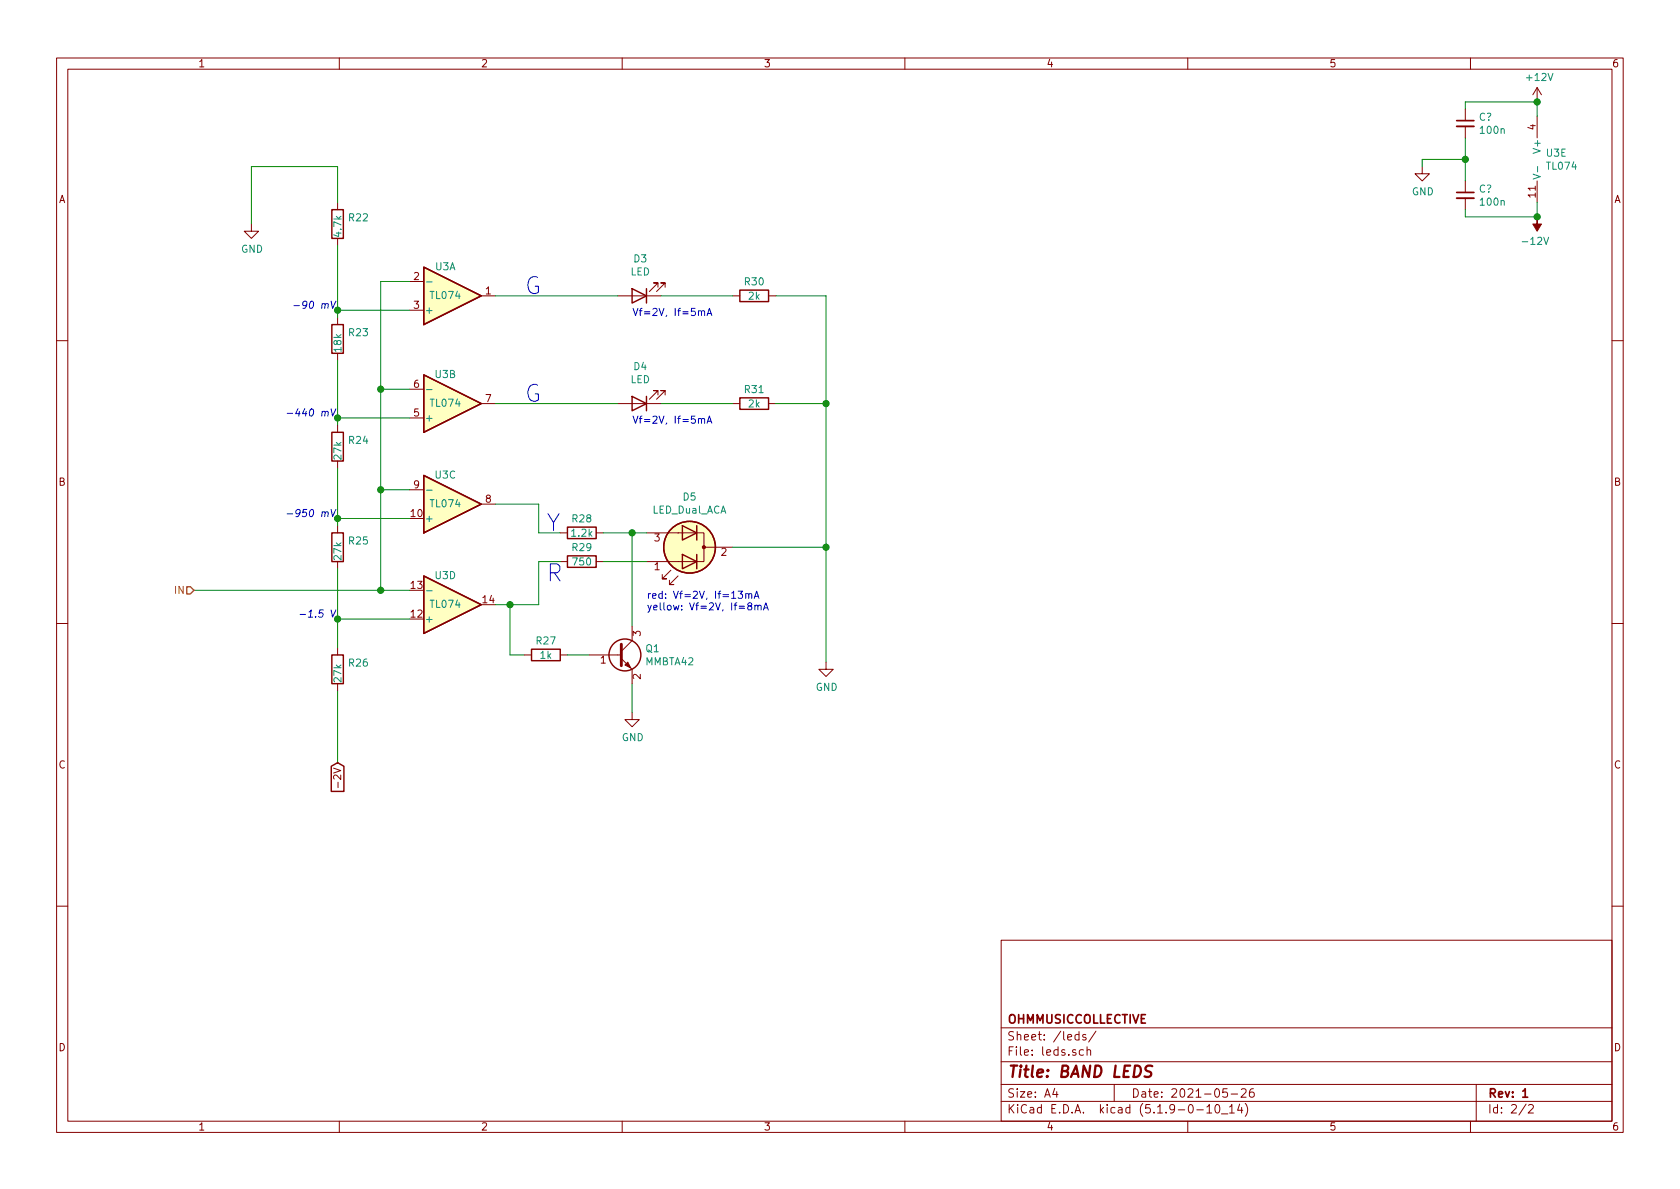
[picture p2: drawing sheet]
<svg xmlns="http://www.w3.org/2000/svg" width="297mm" height="210mm" viewBox="0 0 297 210" stroke-linecap="round" stroke-linejoin="round" font-family="sans-serif">
<g fill="none" stroke="#840000" stroke-width=".18">
<path d="M10 10.3h277v189.9h-277zM12 12.2h273v186.1h-273zM60 10.3v1.9M110 10.3v1.9M160 10.3v1.9M210 10.3v1.9M259.1 19.3v2M260 10.3v1.9M271.8 15.5l-.8 1.3M271.8 15.5v2.5M271.8 15.5l.7 1.3M44.4 39.6v1.3h1.3l-1.3 1.3-1.2-1.3h1.2"/>
<path d="M59.7 35.8v1.3M251.5 29.5v1.2h1.2l-1.2 1.3-1.3-1.3h1.3M259.1 22.3v2.1M259.1 32v2M259.1 35v2.1M271.8 20.6v3.8M271.8 32v3.8M59.7 42.2v1.2M59.7 56.1v1.3M72.4 49.8h2.5M72.4 54.9h2.5M85.1 52.3h2.5"/>
<path d="M109.2 52.3h7.6M116.3 50.8v-.8h-.7h.7l-1.5 1.6M117.6 50.8v-.8h-.8h.8l-1.5 1.6M129.5 52.3h1.3M135.9 52.3h1.3M10 60.2h2M59.7 62.5v1.2M59.7 75.2v1.2M72.4 73.9h2.5M72.4 68.8h2.5M85.1 71.4h2.5M109.2 71.4h7.6"/>
<path d="M116.3 69.8v-.7h-.7h.7l-1.5 1.5M117.6 69.8v-.7h-.8h.8l-1.5 1.5M129.5 71.4h1.3M135.9 71.4h1.3M285 60.2h2M59.7 81.5v1.3M59.7 93v1.2M59.7 99.3v1.3M72.4 86.6h2.5M85.1 89.1h2.5M105.4 94.2h1.3M105.4 99.3h1.3"/>
<path d="M114.3 94.2h5.7M114.3 99.3h5.7M119.9 94.2h4.6v5.1h-4.6M124.5 96.8h5M10 110.3h2M59.7 114.5v1.3M92.7 115.8h1.3M99.1 115.8h1.2M104.1 115.8h5.8M109.9 116.5l1.9 1.9v2.5M111.8 110.7v2.6l-1.9 1.9M118.6 100.8l-1.5 1.6h.8h-.8v-.8"/>
<path d="M119.9 101.8l-1.5 1.6h.7h-.7v-.8M146 117.1v1.3h1.3l-1.3 1.2-1.2-1.2h1.2M285 110.3h2M59.7 120.9v1.3M59.8 138.3v1M111.8 126v1.2h1.2l-1.2 1.3-1.3-1.3h1.3M10 160.2h2M177 166.3h108v32h-108zM285 160.2h2M60 198.3v1.9M110 198.3v1.9M160 198.3v1.9"/>
<path d="M177 194.8h108M177 191.8h108M177 187.8h108M177 181.8h108M186.5 192.5l-.4 1h1M186.8 193v1M190.8 183l-.5-.1-.2 .3v.6l.2 .1 .5-.1M190.8 182.4v1.5M191.6 185.7l-.5-.1-.3 .3 .1 .6 .2 .1 .5-.1M192 183l-.4-.1-.2 .2 .1 .3 .5 .1v.3h-.6M192.2 185.7l.2-.1 .4 .1v.9M192.2 185.1v1.5"/>
<path d="M193.8 182.3l-1.3 2M197 191.8v3M210 198.3v1.9M211.6 196.3h1.2M213.4 195.8l.4-.5v1.5M213.4 196.8h.8M215 195.4l.3-.1a.94 .94 0 0 1 0 1.5 .8 .8 0 0 1-.6-.6 .8 .8 0 0 1 .3-.8zM216 197h1.1M217 192.5h-.7l-.1 .7 .2-.1 .5 .1 .1 .2v.5l-.2 .1-.6-.1M217.4 195.8l.4-.5v1.5M217.4 196.8h.8M217.7 193.5h1.1"/>
<path d="M219.2 195.2l-.4 1.1h.9M219.5 192.7l.2-.2h.3l.3 .2v.3v.2l-.9 .8h.9M219.5 195.8v1M220.2 195.1a1.71 1.71 0 0 1 0 2.3M221.6 192.5a.59 .59 0 0 0-.7 .7l.1 .7 .2 .1 .5-.1 .1-.5-.2-.2-.4-.1-.3 .3M260 198.3v1.9M261 191.8v6.5M269.8 195.2l-1.2 2M270.3 195.5l.2-.2h.3l.3 .5-.9 1h.9"/>
</g>
<path d="M257.6 34h3M257.6 21.3h3M269.2 193l.5-.5v1.5M269.2 194h.9" fill="none" stroke="#840000" stroke-width=".3"/>
<path d="M203.7 188.5l-.2-.1-.7 .1a.46 .46 0 0 0-.3 .5 .46 .46 0 0 0 .4 .4l.3 .1a.48 .48 0 0 1 .4 .5 .48 .48 0 0 1-.5 .4l-.7-.1" fill="none" stroke="#840000" stroke-width=".41"/>
<g fill="none" stroke="#840000" stroke-width=".25">
<path d="M58.7 37.1h2v5.1h-2zM58.7 57.4h2v5.1h-2zM74.9 47.2l10.2 5.1-10.2 5.1zM111.8 51l2.5 1.3-2.5 1.3zM114.3 51v2.6M130.8 51.3h5.1v2h-5.1zM58.7 76.4h2v5.1h-2zM74.9 66.3l10.2 5.1-10.2 5zM111.8 70.1l2.5 1.3-2.5 1.2zM114.3 70.1v2.5M130.8 70.4h5.1v2h-5.1zM58.7 94.2h2v5.1h-2z"/>
<path d="M74.9 84.1l10.2 5-10.2 5.1zM100.3 98.3h5.1v2h-5.1zM100.3 93.2h5.1v2h-5.1zM120.6 93l2.6 1.2-2.6 1.3zM120.6 98l2.6 1.3-2.6 1.3zM123.2 93v2.5M123.2 98v2.6M58.7 115.8h2v5.1h-2zM74.9 101.8l10.2 5.1-10.2 5.1zM94 114.8h5.1v2h-5.1zM58.6 135.5l1.1-.6 1.1 .6v4.4h-2.2z"/>
<circle cx="121.9" cy="96.8" r="4.6"/>
<circle cx="110.5" cy="115.8" r="2.82"/>
</g>
<g fill="#ffffc2" stroke="#ffffc2" stroke-width=".18">
<path d="M74.9 47.2l10.2 5.1-10.2 5.1z"/>
<path d="M74.9 66.3l10.2 5.1-10.2 5z"/>
<path d="M74.9 84.1l10.2 5-10.2 5.1z"/>
<path d="M74.9 101.8l10.2 5.1-10.2 5.1z"/>
<circle cx="121.9" cy="96.8" r="4.6"/>
</g>
<path d="M271.1 30.8l1.2 .4-1.2 .5M271.9 29.4v1M75.4 49.9h1M75.4 68.9h1M75.4 86.7h1M75.4 104.5h1" fill="none" stroke="#008484" stroke-width=".18"/>
<path d="M257.6 35h3M257.6 22.3h3" fill="none" stroke="#840000" stroke-width=".33"/>
<g fill="#840000" stroke="#840000" stroke-width=".18">
<path d="M110.5 117.6l.5-.5 .5 1z"/>
<path d="M271.8 38.3v1.3h.7l-.7 1.3-.8-1.3h.8z"/>
<circle cx="124.5" cy="96.8" r=".28"/>
</g>
<path d="M109.9 113.9v3.8" fill="none" stroke="#840000" stroke-width=".51"/>
<g fill="none" stroke="#008400" stroke-width=".18">
<path d="M259.1 19.3v-1.3h12.7v2.6M59.7 35.8v-6.3h-15.3v10.1M259.1 24.4v7.6M259.1 28.2h-7.6v1.3M271.8 35.8v2.5h-12.7v-1.2M59.7 43.4v12.7M59.7 54.9h12.7M72.4 49.8h-5.1v54.6M87.6 52.3h21.6M116.8 52.3h12.7M137.2 52.3h8.8v64.8M59.7 63.7v11.5"/>
<path d="M59.7 73.9h12.7M67.3 68.8h5.1M87.6 71.4h21.6M116.8 71.4h12.7M137.2 71.4h8.8M59.7 82.8v10.2M59.7 91.7h12.7M67.3 86.6h5.1M87.6 89.1h7.6v5.1M99.1 99.3h-3.9v7.6h-7.6M106.7 94.2h7.6M106.7 99.3h7.6"/>
<path d="M111.8 94.2v16.5M129.5 96.8h16.5M34.3 104.4h38.1M59.7 100.6v13.9M59.7 109.5h12.7M90.2 106.9v8.9h2.5M100.3 115.8h3.8M59.7 122.2v12.7M111.8 120.9v5.1"/>
</g>
<path d="M33 103.8h.7l.6 .6-.6 .6h-.7z" fill="none" stroke="#848400" stroke-width=".25"/>
<g fill="none" stroke="#0000c2" stroke-width=".18">
<path d="M52 54h.9M123.5 55.1l.2-.1h.3v.8M124 55.1l.2-.1h.3l.1 .8M125 55.8l.4-1.3 .5 1.3M125.1 55.4h.6M50.8 73.1h.9M52.7 72.3l-.4 .8h.8M123.5 74.1l.2-.1 .3 .1v.7M124 74.2l.2-.2 .3 .1 .1 .7M125 74.8l.4-1.2 .5 1.2M125.1 74.5h.6M50.8 90.9h.9"/>
<path d="M53 90.6l-.2 .3-.4-.1-.1-.2 .1-.4 .5-.1 .2 .2-.1 .5-.2 .4-.5 .2M53.1 108.7h.9M54.5 109.1h.7M130.5 104.5h.8l-.4 .5 .3 .2v.5l-.1 .1-.6-.1M131.9 105.1l.1-.1h.3l.1 .8M131.9 105v.8M132.4 105.2l.2-.2h.3v.8M132.4 107.2l-.1-.2v-.3l.1-.1 .4 .1 .1 .3-.6 .2-.1 .2v.2l.2 .3 .4-.1 .1-.2v-.3l-.2-.1M133.3 105.8l.5-1.3 .4 1.3M133.5 107.2l.2-.2 .3 .1v.8M133.5 105.5h.6M133.5 107v.9"/>
<path d="M134 107.2l.2-.2 .3 .1 .1 .8M135 107.9l.4-1.3 .4 1.3M135.1 107.5h.6"/>
</g>
<g fill="#008400" stroke="#008400" stroke-width=".25">
<circle cx="111.8" cy="94.2" r=".51"/>
<circle cx="90.2" cy="106.9" r=".51"/>
<circle cx="67.3" cy="104.4" r=".51"/>
<circle cx="67.3" cy="68.8" r=".51"/>
<circle cx="271.8" cy="18" r=".51"/>
<circle cx="59.7" cy="54.9" r=".51"/>
<circle cx="271.8" cy="38.3" r=".51"/>
<circle cx="59.7" cy="73.9" r=".51"/>
<circle cx="59.7" cy="91.7" r=".51"/>
<circle cx="59.7" cy="109.5" r=".51"/>
<circle cx="146.1" cy="71.4" r=".51"/>
<circle cx="259.1" cy="28.2" r=".51"/>
<circle cx="146.1" cy="96.8" r=".51"/>
<circle cx="67.3" cy="86.6" r=".51"/>
</g>
<g font-size="4.2" fill="#0000c2">
<text x="92.7" y="52.1">G</text>
<text x="92.7" y="71.1">G</text>
<text x="96.5" y="94">Y</text>
<text x="96.5" y="102.9">R</text>
</g>
<text font-size="2.8" fill="#840000" x="178" y="190.5">Title: BAND LEDS</text>
<g font-size="2.1" fill="#840000">
<text x="178" y="184">Sheet: /leds/</text>
<text x="178" y="181">OHMMUSICCOLLECTIVE</text>
<text x="178" y="186.7">File: leds.sch</text>
<text x="178" y="196.9">KiCad E.D.A. kicad (5.1.9-0-10_14)</text>
<text x="178" y="194.1">Size: A4</text>
<text x="200" y="194.1">Date: 2021-05-26</text>
<text x="263" y="194.1">Rev: 1</text>
<text x="263" y="196.9">Id: 2/2</text>
</g>
<g font-size="1.8" fill="#840000">
<text x="35" y="11.9">1</text>
<text x="85" y="11.9">2</text>
<text x="135" y="11.9">3</text>
<text x="185" y="11.9">4</text>
<text x="235" y="11.9">5</text>
<text x="285" y="11.9">6</text>
<text x="271.5" y="23" transform="rotate(-90 271.5 23)">4</text>
<text x="10.4" y="35.9">A</text>
<text x="271.5" y="34.9" transform="rotate(-90 271.5 34.9)">11</text>
<text x="285.4" y="35.9">A</text>
<text x="73.2" y="49.5">2</text>
<text x="85.9" y="52.1">1</text>
<text x="73.2" y="54.6">3</text>
<text x="73.2" y="68.6">6</text>
<text x="85.9" y="71.1">7</text>
<text x="73.2" y="73.7">5</text>
<text x="10.4" y="85.9">B</text>
<text x="73.2" y="86.4">9</text>
<text x="85.9" y="88.9">8</text>
<text x="285.4" y="85.9">B</text>
<text x="72.7" y="91.4">10</text>
<text x="115.7" y="95.8">3</text>
<text x="115.7" y="100.8">1</text>
<text x="127.5" y="98.3">2</text>
<text x="72.7" y="104.1">13</text>
<text x="85.4" y="106.7">14</text>
<text x="72.7" y="109.2">12</text>
<text x="113.3" y="112.5" transform="rotate(-90 113.3 112.5)">3</text>
<text x="106.2" y="117.3">1</text>
<text x="113.3" y="120.1" transform="rotate(-90 113.3 120.1)">2</text>
<text x="10.4" y="135.9">C</text>
<text x="285.4" y="135.9">C</text>
<text x="60.3" y="138.4" transform="rotate(-90 60.3 138.4)">-2V</text>
<text x="10.4" y="185.9">D</text>
<text x="285.4" y="185.9">D</text>
<text x="35" y="199.9">1</text>
<text x="85" y="199.9">2</text>
<text x="135" y="199.9">3</text>
<text x="185" y="199.9">4</text>
<text x="235" y="199.9">5</text>
<text x="285" y="199.9">6</text>
</g>
<g font-size="1.8" fill="#008484">
<text x="270.1" y="14.3">+12V</text>
<text x="261.5" y="21.4">C?</text>
<text x="261.9" y="23.7">100n</text>
<text x="272.4" y="26.7" transform="rotate(-90 272.4 26.7)">V+</text>
<text x="273.5" y="27.7">U3E</text>
<text x="249.6" y="34.5">GND</text>
<text x="261.5" y="34.1">C?</text>
<text x="273.6" y="30">TL074</text>
<text x="60.4" y="41.8" transform="rotate(-90 60.4 41.8)">4.7k</text>
<text x="61.7" y="39.1">R22</text>
<text x="261.9" y="36.4">100n</text>
<text x="42.6" y="44.7">GND</text>
<text x="77" y="47.8">U3A</text>
<text x="112.1" y="46.4">D3</text>
<text x="269.5" y="43.3">-12V</text>
<text x="76.2" y="52.9">TL074</text>
<text x="111.5" y="48.7">LED</text>
<text x="131.7" y="50.5">R30</text>
<text x="132.4" y="53">2k</text>
<text x="61.7" y="59.5">R23</text>
<text x="75.1" y="55.5">+</text>
<text x="60.4" y="62.1" transform="rotate(-90 60.4 62.1)">18k</text>
<text x="112.1" y="65.5">D4</text>
<text x="76.2" y="71.9">TL074</text>
<text x="77" y="66.8">U3B</text>
<text x="111.5" y="67.8">LED</text>
<text x="131.7" y="69.5">R31</text>
<text x="75.1" y="74.5">+</text>
<text x="132.4" y="72.1">2k</text>
<text x="60.4" y="81.2" transform="rotate(-90 60.4 81.2)">27k</text>
<text x="61.7" y="78.5">R24</text>
<text x="76.2" y="89.7">TL074</text>
<text x="77" y="84.6">U3C</text>
<text x="120.8" y="88.5">D5</text>
<text x="75.1" y="92.3">+</text>
<text x="101.1" y="94.9">1.2k</text>
<text x="101.2" y="92.4">R28</text>
<text x="115.3" y="90.8">LED_Dual_ACA</text>
<text x="60.4" y="99" transform="rotate(-90 60.4 99)">27k</text>
<text x="61.7" y="96.3">R25</text>
<text x="101.2" y="97.5">R29</text>
<text x="101.4" y="100">750</text>
<text x="76.2" y="107.5">TL074</text>
<text x="77" y="102.4">U3D</text>
<text x="75.1" y="110.1">+</text>
<text x="94.9" y="114">R27</text>
<text x="61.7" y="117.9">R26</text>
<text x="95.6" y="116.5">1k</text>
<text x="114.2" y="117.6">MMBTA42</text>
<text x="114.2" y="115.3">Q1</text>
<text x="60.4" y="120.6" transform="rotate(-90 60.4 120.6)">27k</text>
<text x="144.2" y="122.2">GND</text>
<text x="109.9" y="131.1">GND</text>
</g>
<g font-size="1.8" fill="#0000c2">
<text x="53.9" y="54.6">-90 mV</text>
<text x="111.8" y="55.9">Vf=2V, If=5mA</text>
<text x="52.9" y="73.7">-440 mV</text>
<text x="111.8" y="74.9">Vf=2V, If=5mA</text>
<text x="52.9" y="91.4">-950 mV</text>
<text x="114.3" y="105.9">red: Vf=2V, If=13mA</text>
<text x="114.3" y="107.9">yellow: Vf=2V, If=8mA</text>
<text x="55" y="109.2">-1.5 V</text>
</g>
<text font-size="1.8" fill="#848400" x="31" y="105">IN</text>
</svg>
